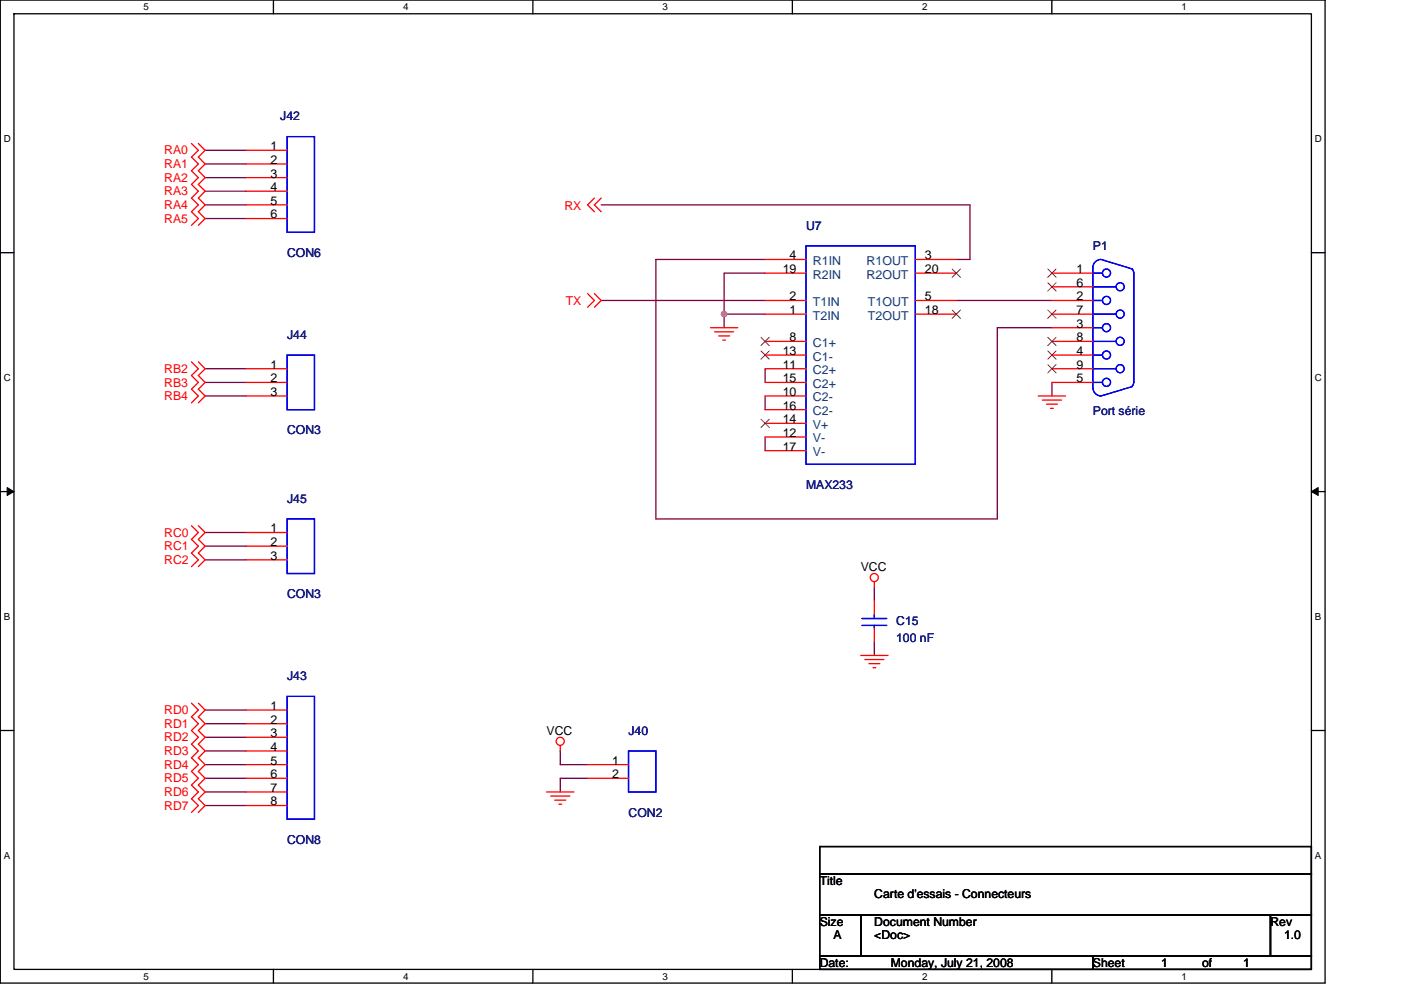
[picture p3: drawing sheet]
<svg xmlns="http://www.w3.org/2000/svg" width="297mm" height="210mm" viewBox="0 0 297 210" stroke-linecap="round" stroke-linejoin="round" font-family="sans-serif">
<path d="M.1 0h280.8v208.5h-280.8zM3 2.9h275v202.7h-275z" fill="none" stroke="#000" stroke-width=".28"/>
<g fill="#fff">
<path d="M30.5 .3h1.1v2.3h-1.1z"/>
<path d="M30.5 205.9h1.1v2.3h-1.1z"/>
</g>
<path d="M58 0v2.9M58 205.6v2.9" fill="none" stroke="#000" stroke-width=".28"/>
<g fill="#fff">
<path d="M85.5 .3h1.1v2.3h-1.1z"/>
<path d="M85.5 205.9h1.1v2.3h-1.1z"/>
</g>
<path d="M113 0v2.9M113 205.6v2.9" fill="none" stroke="#000" stroke-width=".28"/>
<g fill="#fff">
<path d="M140.5 .3h1.1v2.3h-1.1z"/>
<path d="M140.5 205.9h1.1v2.3h-1.1z"/>
</g>
<path d="M168 0v2.9M168 205.6v2.9" fill="none" stroke="#000" stroke-width=".28"/>
<g fill="#fff">
<path d="M195.5 .3h1.2v2.3h-1.2z"/>
<path d="M195.5 205.9h1.2v2.3h-1.2z"/>
</g>
<path d="M223 0v2.9M223 205.6v2.9" fill="none" stroke="#000" stroke-width=".28"/>
<g fill="#fff">
<path d="M250.5 .3h1.2v2.3h-1.2z"/>
<path d="M250.5 205.9h1.2v2.3h-1.2z"/>
<path d="M.8 28.3h1.5v2.3h-1.5z"/>
<path d="M278.8 28.3h1.5v2.3h-1.5z"/>
<path d="M.8 78.9h1.5v2.3h-1.5z"/>
<path d="M278.8 78.9h1.5v2.3h-1.5z"/>
</g>
<path d="M.1 53.6h2.9M278 53.6h2.9" fill="none" stroke="#000" stroke-width=".28"/>
<g fill="#fff">
<path d="M.8 129.6h1.4v2.3h-1.4z"/>
<path d="M278.8 129.6h1.4v2.3h-1.4z"/>
</g>
<path d="M.1 104.3h2.9M278 104.3h2.9" fill="none" stroke="#000" stroke-width=".28"/>
<path d="M1.5 103.4l1.5 .9-1.5 .8zM278 104.3l1.5-.9v1.7z" fill="#000" stroke="#000" stroke-width=".21"/>
<g fill="#fff">
<path d="M.8 180.3h1.4v2.3h-1.4z"/>
<path d="M278.8 180.3h1.4v2.3h-1.4z"/>
</g>
<path d="M.1 154.9h2.9M278 154.9h2.9M173.8 179.6h104.2v5.7h-104.2zM173.8 194h8.7v8.7h-8.7zM173.8 185.3h104.2v8.7h-104.2zM182.5 194h86.9v8.7h-86.9zM269.4 194h8.6v8.7h-8.6zM173.8 202.7h57.9v2.9h-57.9zM231.7 202.7h46.3v2.9h-46.3z" fill="none" stroke="#000" stroke-width=".28"/>
<g fill="none" stroke="#800040" stroke-width=".28">
<path d="M43.5 31.9h8.7M43.5 34.8h8.7M43.5 37.7h8.7M43.5 40.6h8.7M43.5 43.5h8.7M43.5 46.4h8.7M127.5 43.5h78.2v11.5h-2.9M162.2 55h-23.1v55.1h72.4v-40.6h11.5M162.2 57.9h-8.7v8.7M43.5 78.2h8.7M127.5 63.7h34.7M153.5 66.6v2.9"/>
<path d="M153.5 66.6h8.7M162.2 78.2v2.9M202.8 63.7h20.2M43.5 81.1h8.7M43.5 84h8.7M162.2 92.7v2.9M162.2 84v2.9M223 81.1v2.9M43.5 112.9h8.7M43.5 115.8h8.7M43.5 118.7h8.7M185.4 136.1v2.9"/>
<path d="M185.4 124.5v2.9M43.5 150.6h8.7M43.5 153.5h8.7M43.5 156.4h8.7M43.5 159.3h8.7M118.8 159.3v2.9h5.8M43.5 162.2h8.7M43.5 165.1h8.7M43.5 168h8.7M43.5 170.9h8.7M124.6 165.1h-5.8v2.9"/>
</g>
<circle cx="153.5" cy="66.6" r=".57" fill="#f0f" stroke="#f0f" stroke-width=".28"/>
<g fill="none" stroke="#f00" stroke-width=".28">
<path d="M40.6 30.4l1.5 1.5-1.5 1.4 1.5 1.5-1.5 1.4 1.5 1.5-1.5 1.4 1.5 1.5-1.5 1.4 1.5 1.5-1.5 1.4 1.5 1.5-1.5 1.4M42.1 30.4l1.4 1.5-1.4 1.4 1.4 1.5-1.4 1.4 1.4 1.5-1.4 1.4 1.4 1.5-1.4 1.4 1.4 1.5-1.4 1.4 1.4 1.5-1.4 1.4M52.2 31.9h8.7M52.2 34.8h8.7M52.2 37.7h8.7M52.2 40.6h8.7M52.2 43.5h8.7M52.2 46.4h8.7M126 42l-1.4 1.5 1.4 1.4M127.5 42l-1.5 1.5 1.5 1.4M162.2 55h8.7M162.2 57.9h8.7"/>
<path d="M194.1 55h8.7M194.1 57.9h8.7M223 57.9h8.7M40.6 76.8l1.5 1.4-1.5 1.5 1.5 1.4-1.5 1.4 1.5 1.5-1.5 1.4M42.1 76.8l1.4 1.4-1.4 1.5 1.4 1.4-1.4 1.4 1.4 1.5-1.4 1.4M52.2 78.2h8.7M124.6 62.3l1.4 1.4-1.4 1.5M126 62.3l1.5 1.4-1.5 1.5M150.6 69.5h5.8M151.5 70.4h4.1M152.4 71.2h2.3M153.2 72.1h.6"/>
<path d="M162.2 78.2h8.7M162.2 63.7h8.7M162.2 66.6h8.7M162.2 72.4h8.7M162.2 75.3h8.7M194.1 63.7h8.7M194.1 66.6h8.7M223 78.2h8.7M223 63.7h8.7M223 66.6h8.7M223 72.4h8.7M223 75.3h8.7"/>
<path d="M223 69.5h8.7M223 60.8h8.7M52.2 81.1h8.7M52.2 84h8.7M162.2 81.1h8.7M162.2 84h8.7M162.2 89.8h8.7M162.2 92.7h8.7M162.2 95.6h8.7M162.2 86.9h8.7M220.1 84h5.8M221 84.9h4.1"/>
<path d="M221.9 85.7h2.3M222.7 86.6h.6M223 81.1h8.7M40.6 111.5l1.5 1.4-1.5 1.5 1.5 1.4-1.5 1.5 1.5 1.4-1.5 1.5M42.1 111.5l1.4 1.4-1.4 1.5 1.4 1.4-1.4 1.5 1.4 1.4-1.4 1.5M52.2 112.9h8.7M52.2 115.8h8.7M52.2 118.7h8.7M182.5 139h5.8M183.4 139.9h4M185.4 123.4v1.1M185.4 127.4v2.9"/>
<path d="M185.4 133.2v2.9M40.6 149.1l1.5 1.5-1.5 1.4 1.5 1.5-1.5 1.4 1.5 1.5-1.5 1.4 1.5 1.5-1.5 1.4 1.5 1.5-1.5 1.4 1.5 1.5-1.5 1.4 1.5 1.5-1.5 1.4 1.5 1.5-1.5 1.4M42.1 149.1l1.4 1.5-1.4 1.4 1.4 1.5-1.4 1.4 1.4 1.5-1.4 1.4 1.4 1.5-1.4 1.4 1.4 1.5-1.4 1.4 1.4 1.5-1.4 1.4 1.4 1.5-1.4 1.4 1.4 1.5-1.4 1.4M52.2 150.6h8.7M52.2 153.5h8.7M52.2 156.4h8.7M52.2 159.3h8.7M118.8 158.1v1.2M184.2 140.8h2.3M185.1 141.6h.6M52.2 162.2h8.7M52.2 165.1h8.7"/>
<path d="M52.2 168h8.7M52.2 170.9h8.7M115.9 168h5.8M116.8 168.8h4M117.6 169.7h2.3M118.5 170.6h.6M124.6 162.2h8.7M124.6 165.1h8.7"/>
<circle cx="185.4" cy="122.5" r=".86"/>
<circle cx="118.8" cy="157.2" r=".86"/>
</g>
<g fill="none" stroke="#00f" stroke-width=".28">
<path d="M60.9 29h5.8v20.3h-5.8zM170.9 52.2h23.2v46.3h-23.2zM231.7 57.9h2M240 57.1l.4 .8M240.1 57.1l-6.7-2.1a1.71 1.71 0 0 0-1.7 1.8v25.5M240.4 57.9v23.2M60.9 75.3h5.8v11.6h-5.8zM231.7 78.2h4.9M231.7 72.4h4.9M231.7 66.6h4.9M231.7 60.8h4.9M231.7 75.3h2"/>
<path d="M231.7 69.5h2M231.7 63.7h2M231.7 81.1h2M231.7 82.2a1.73 1.73 0 0 0 1.7 1.8M240.1 82l-6.7 2M240.4 81.1l-.4 .8M60.9 110.1h5.8v11.5h-5.8zM182.8 131.2h5.2M182.8 132.7h5.2M185.4 132.7v.5M185.4 130.3v.9M60.9 147.7h5.8v26.1h-5.8z"/>
<path d="M133.3 159.3h5.8v8.7h-5.8z"/>
<circle cx="234.6" cy="57.9" r=".86"/>
<circle cx="234.6" cy="69.5" r=".86"/>
<circle cx="234.6" cy="75.3" r=".86"/>
<circle cx="234.6" cy="63.7" r=".86"/>
<circle cx="237.5" cy="78.2" r=".86"/>
<circle cx="237.5" cy="60.8" r=".86"/>
<circle cx="237.5" cy="66.6" r=".86"/>
<circle cx="237.5" cy="72.4" r=".86"/>
<circle cx="234.6" cy="81.1" r=".86"/>
</g>
<g fill="none" stroke="#804000" stroke-width=".21">
<path d="M201.9 57.1l1.7 1.7M203.6 57.1l-1.7 1.7M222.2 60l1.7 1.7M222.2 57.1l1.7 1.7M223.9 60l-1.8 1.7M223.9 57.1l-1.8 1.7M161.4 71.5l1.7 1.8M161.4 74.4l1.7 1.8M163.1 71.5l-1.8 1.8M163.1 74.4l-1.8 1.8M201.9 65.8l1.7 1.7M203.6 65.8l-1.7 1.7"/>
<path d="M222.2 77.3l1.7 1.8M222.2 74.4l1.7 1.8M222.2 71.5l1.7 1.8M222.2 65.8l1.7 1.7M223.9 77.3l-1.8 1.8M223.9 74.4l-1.8 1.8M223.9 71.5l-1.8 1.8M223.9 65.8l-1.8 1.7M161.4 88.9l1.7 1.8M163.1 88.9l-1.8 1.8"/>
</g>
<g font-size="2.6" fill="#000080">
<text x="59.4" y="25.5">J42</text>
<text x="170.9" y="48.7">U7</text>
<text x="231.7" y="53">P1</text>
<text x="60.9" y="54.5">CON6</text>
<text x="60.9" y="71.8">J44</text>
<text x="231.7" y="88.1">Port série</text>
<text x="60.9" y="92.1">CON3</text>
<text x="60.9" y="106.6">J45</text>
<text x="170.9" y="103.7">MAX233</text>
<text x="60.9" y="126.9">CON3</text>
<text x="190" y="132.7">C15</text>
<text x="190" y="136.1">100 nF</text>
<text x="60.9" y="144.2">J43</text>
<text x="133.3" y="155.8">J40</text>
<text x="133.3" y="173.2">CON2</text>
<text x="60.9" y="179">CON8</text>
</g>
<g font-size="2.6" fill="#f00">
<text x="34.8" y="32.8">RA0</text>
<text x="34.8" y="35.6">RA1</text>
<text x="34.8" y="38.5">RA2</text>
<text x="34.8" y="41.4">RA3</text>
<text x="34.8" y="44.3">RA4</text>
<text x="34.8" y="47.2">RA5</text>
<text x="119.7" y="44.6">RX</text>
<text x="119.9" y="64.6">TX</text>
<text x="34.8" y="79.1">RB2</text>
<text x="34.8" y="82">RB3</text>
<text x="34.8" y="84.9">RB4</text>
<text x="34.8" y="113.8">RC0</text>
<text x="34.8" y="116.7">RC1</text>
<text x="34.8" y="119.6">RC2</text>
<text x="34.8" y="151.5">RD0</text>
<text x="34.8" y="154.4">RD1</text>
<text x="34.8" y="157.3">RD2</text>
<text x="34.8" y="160.2">RD3</text>
<text x="34.8" y="163.1">RD4</text>
<text x="34.8" y="165.9">RD5</text>
<text x="34.8" y="168.8">RD6</text>
<text x="34.8" y="171.7">RD7</text>
</g>
<g font-size="2.6">
<text x="57.4" y="31.9">1</text>
<text x="57.4" y="34.8">2</text>
<text x="57.4" y="37.7">3</text>
<text x="57.4" y="40.5">4</text>
<text x="57.4" y="43.4">5</text>
<text x="57.4" y="46.3">6</text>
<text x="165.9" y="57.9">19</text>
<text x="167.4" y="55">4</text>
<text x="196.1" y="55">3</text>
<text x="196.1" y="57.9">20</text>
<text x="228.2" y="57.9">1</text>
<text x="167.4" y="63.7">2</text>
<text x="196.1" y="63.7">5</text>
<text x="228.2" y="63.7">2</text>
<text x="228.2" y="60.8">6</text>
<text x="167.4" y="66.6">1</text>
<text x="196.1" y="66.6">18</text>
<text x="228.2" y="69.5">3</text>
<text x="228.2" y="66.6">7</text>
<text x="165.9" y="75.3">13</text>
<text x="167.4" y="72.4">8</text>
<text x="228.2" y="75.3">4</text>
<text x="228.2" y="72.4">8</text>
<text x="57.4" y="78.2">1</text>
<text x="57.4" y="81.1">2</text>
<text x="57.4" y="84">3</text>
<text x="165.9" y="78.2">11</text>
<text x="165.9" y="81.1">15</text>
<text x="165.9" y="84">10</text>
<text x="228.2" y="81.1">5</text>
<text x="228.2" y="78.2">9</text>
<text x="165.9" y="89.8">14</text>
<text x="165.9" y="86.9">16</text>
<text x="165.9" y="92.7">12</text>
<text x="165.9" y="95.6">17</text>
<text x="57.4" y="112.9">1</text>
<text x="57.4" y="115.8">2</text>
<text x="57.4" y="118.7">3</text>
<text x="182.5" y="121.1">VCC</text>
<text x="57.4" y="150.6">1</text>
<text x="57.4" y="153.5">2</text>
<text x="115.9" y="155.8">VCC</text>
<text x="57.4" y="156.4">3</text>
<text x="57.4" y="159.3">4</text>
<text x="57.4" y="162.2">5</text>
<text x="57.4" y="165.1">6</text>
<text x="57.4" y="168">7</text>
<text x="129.8" y="162.2">1</text>
<text x="129.8" y="165.1">2</text>
<text x="57.4" y="170.8">8</text>
<text x="173.8" y="187.7">Title</text>
<text x="185.4" y="190.6">Carte d'essais - Connecteurs</text>
<text x="173.8" y="196.4">Size</text>
<text x="185.4" y="196.4">Document Number</text>
<text x="269.4" y="196.4">Rev</text>
<text x="176.7" y="199.3">A</text>
<text x="185.4" y="199.3">&lt;Doc&gt;</text>
<text x="272.2" y="199.3">1.0</text>
<text x="173.8" y="205">Date:</text>
<text x="188.9" y="205">Monday, July 21, 2008</text>
<text x="231.7" y="205">Sheet</text>
<text x="246.2" y="205">1</text>
<text x="254.9" y="205">of</text>
<text x="263.6" y="205">1</text>
</g>
<g font-size="2.6" fill="#004080">
<text x="172.3" y="56.2">R1IN</text>
<text x="172.3" y="59.1">R2IN</text>
<text x="183.7" y="56.2">R1OUT</text>
<text x="183.7" y="59.1">R2OUT</text>
<text x="172.3" y="64.9">T1IN</text>
<text x="184" y="64.9">T1OUT</text>
<text x="172.3" y="67.8">T2IN</text>
<text x="184" y="67.8">T2OUT</text>
<text x="172.3" y="73.6">C1+</text>
<text x="172.3" y="76.5">C1-</text>
<text x="172.3" y="79.4">C2+</text>
<text x="172.3" y="82.3">C2+</text>
<text x="172.3" y="88.1">C2-</text>
<text x="172.3" y="85.2">C2-</text>
<text x="172.3" y="91">V+</text>
<text x="172.3" y="93.9">V-</text>
<text x="172.3" y="96.8">V-</text>
</g>
<g font-size="2.1">
<text x="30.5" y="2.2">5</text>
<text x="85.5" y="2.2">4</text>
<text x="140.5" y="2.2">3</text>
<text x="195.5" y="2.2">2</text>
<text x="250.5" y="2.2">1</text>
<text x=".8" y="30.1">D</text>
<text x="278.8" y="30.1">D</text>
<text x=".8" y="80.8">C</text>
<text x="278.8" y="80.8">C</text>
<text x=".8" y="131.4">B</text>
<text x="278.8" y="131.4">B</text>
<text x=".8" y="182.1">A</text>
<text x="278.8" y="182.1">A</text>
<text x="30.5" y="207.8">5</text>
<text x="85.5" y="207.8">4</text>
<text x="140.5" y="207.8">3</text>
<text x="195.5" y="207.8">2</text>
<text x="250.5" y="207.8">1</text>
</g>
</svg>
